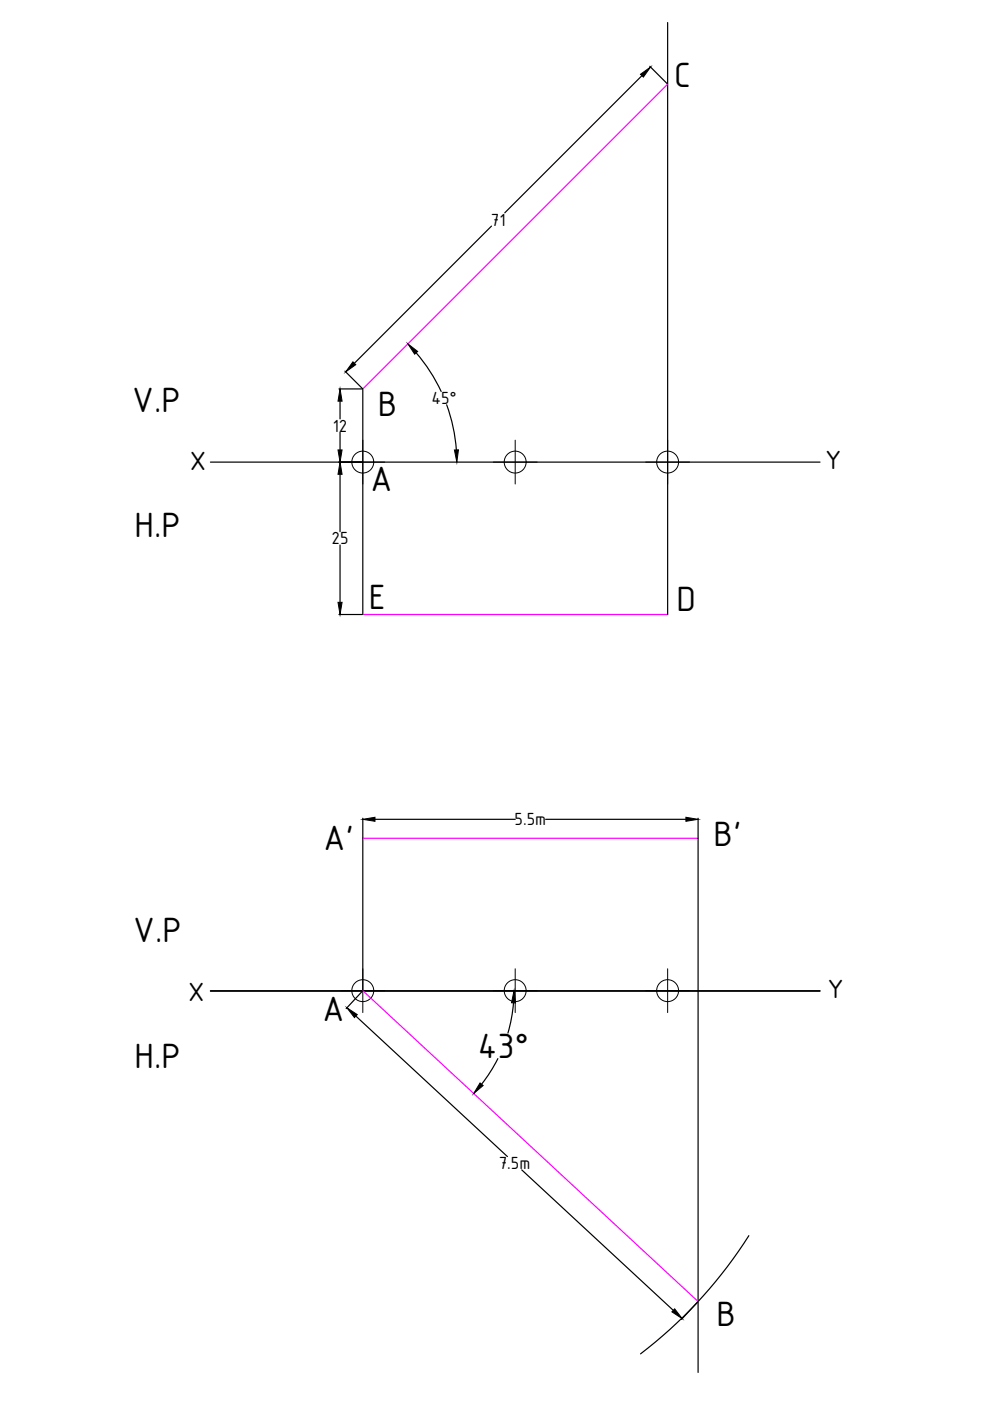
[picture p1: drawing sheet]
<svg xmlns="http://www.w3.org/2000/svg" width="210mm" height="297mm" viewBox="0 0 210 297" stroke-linecap="round" stroke-linejoin="round" font-family="sans-serif">
<!-- layer: 0 -->
<g fill="none" stroke="#000" stroke-width=".25">
<path d="M136.1 16l-29.1 29.1M137.8 14.1l3.7 3.7M141.6 4.8v125.5M104.2 47.9l-29.1 29.1M73.1 78.7l3.8 3.7M88.2 74.8a35.4 35.4 0 0 1 5.3 8.2M44.6 98h129.3M71.9 82.5h4.9M72.1 85.1v3.7M72.1 91.6v3.8M76.9 82.5v47.8M94.7 85.8a35.4 35.4 0 0 1 2.1 9.6"/>
<path d="M72.1 100.6v12.1M72.1 115.5v12.2M71.9 130.3h4.9M76.9 173.5v4.1M76.9 177.7v32.3M79.5 173.7h29.7M115.7 173.7h29.7M148 173.5v4.1M148 177.7v113.3M44.6 210.2h129.3M44.6 210h129.3M75.5 215.4l32.1 29.8"/>
<path d="M76.9 210.1l-3.5 3.7M108.9 212.6a32.1 32.1 0 0 1-1.2 6.4M105.6 224.4a32.1 32.1 0 0 1-3.5 5.5M110.6 248l32.2 29.8M148 276l-3.5 3.7M158.8 262a96.9 96.9 0 0 1-23 25"/>
</g>
<g fill="none" stroke="#000" stroke-width=".21">
<path d="M72.3 98h9.3M76.9 93.3v9.3M104.6 98h9.3M109.2 93.3v9.3M136.9 98h9.3M141.6 93.3v9.3M72.3 210h9.3M76.9 205.4v9.3M104.6 210h9.3M109.2 205.4v9.3M136.9 210h9.3M141.6 205.4v9.3"/>
<circle cx="76.9" cy="98" r="2.32"/>
<circle cx="109.2" cy="98" r="2.32"/>
<circle cx="141.6" cy="98" r="2.32"/>
<circle cx="76.9" cy="210" r="2.32"/>
<circle cx="109.2" cy="210" r="2.32"/>
<circle cx="141.6" cy="210" r="2.32"/>
</g>
<path d="M141.6 17.8l-64.7 64.7M76.9 130.3h64.7M76.9 177.7h71.1M76.9 210l71.1 65.9" fill="none" stroke="#f0f" stroke-width=".25"/>
<g fill="#000" stroke="#000" stroke-width=".21">
<path d="M135.8 15.7l2.1-1.5-1.5 2.1zM74.8 76.7l.6 .6-2.1 1.5zM86.5 72.9l2.1 1.6-.7 .6zM72.1 82.5l.4 2.6h-.8zM71.7 95.4h.8l-.4 2.6zM96.3 95.4h.9l-.3 2.6zM72.1 98l.4 2.6h-.8zM71.7 127.7h.8l-.4 2.6zM76.9 173.7l2.6-.4v.8zM145.4 173.3l2.6 .4-2.6 .4zM73.6 213.7l2.1 1.4-.5 .6zM109 210l.3 2.6h-.8z"/>
<path d="M101.8 229.6l.6 .6-2 1.6zM143 277.5l1.6 2.1-2.1-1.5z"/>
</g>
<g font-size="8">
<text x="143" y="18.5">C</text>
<text x="28" y="87.3">V.P</text>
<text x="80.1" y="88.2">B</text>
<text x="78.5" y="104.2">A</text>
<text x="28.5" y="113.8">H.P</text>
<text x="78.2" y="129.1">E</text>
<text x="143.5" y="129.6">D</text>
<text x="151.3" y="179.4">B'</text>
<text x="68.6" y="180.2">A'</text>
<text x="28.2" y="199.7">V.P</text>
<text x="68.4" y="216.5">A</text>
<text x="28.5" y="226.4">H.P</text>
<text x="101.3" y="224.3">43°</text>
<text x="151.9" y="281.1">B</text>
</g>
<g font-size="6">
<text x="40.2" y="99.6">X</text>
<text x="175" y="99.5">Y</text>
<text x="39.9" y="212.2">X</text>
<text x="175.5" y="211.7">Y</text>
</g>
<g font-size="4">
<text x="104.1" y="47.8">71</text>
<text x="91.5" y="85.7">45°</text>
<text x="70.5" y="91.5">12</text>
<text x="70.3" y="115.4">25</text>
<text x="109.1" y="175">5.5m</text>
<text x="105.7" y="247.9">7.5m</text>
</g>
</svg>
